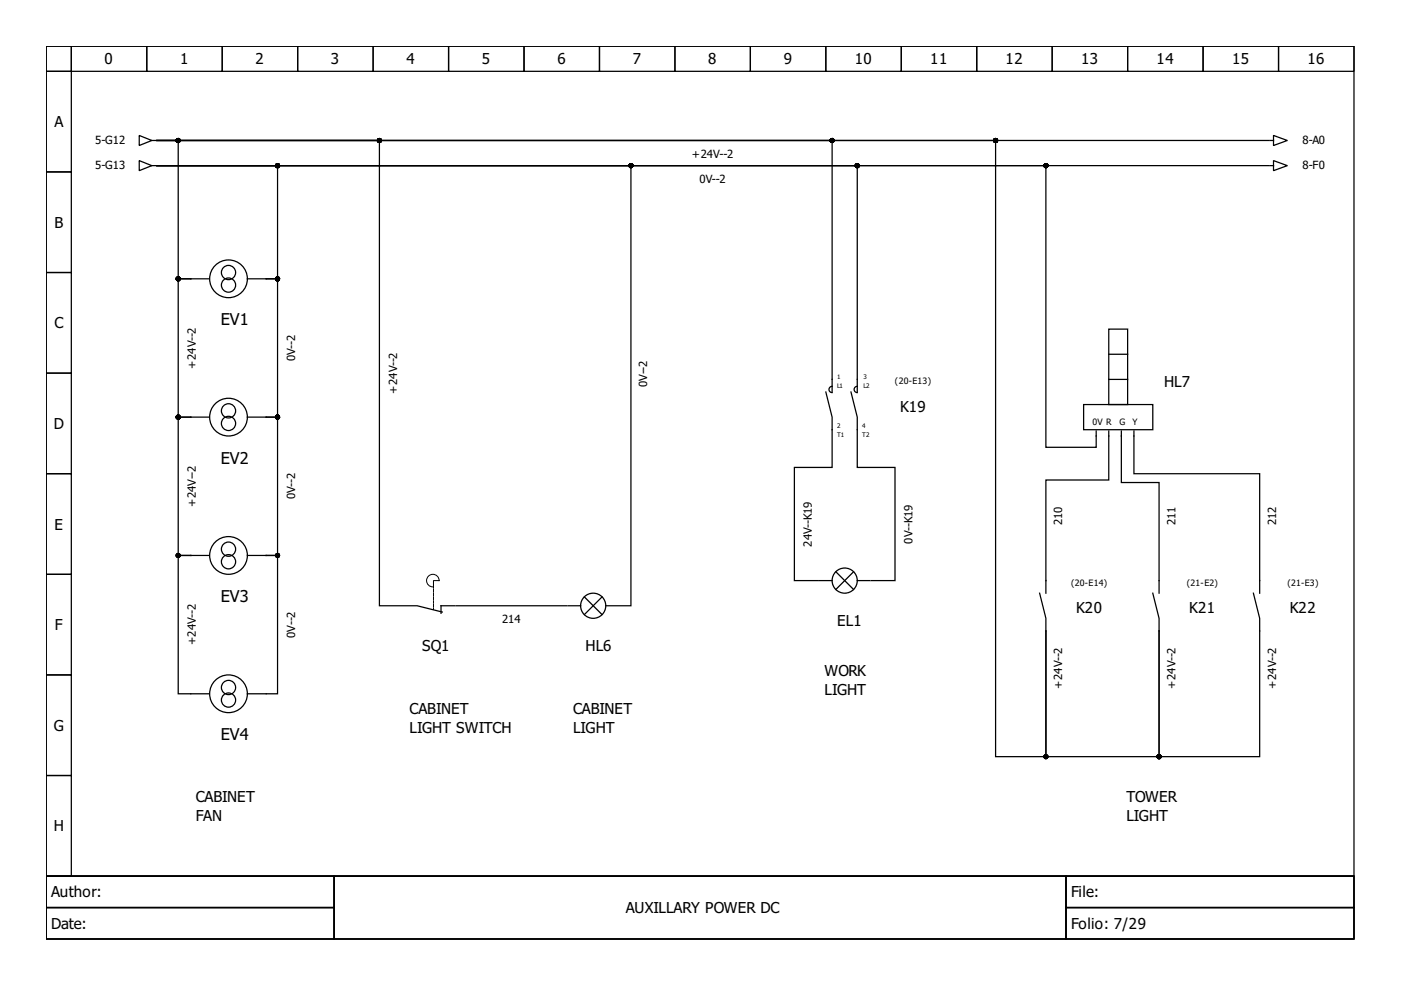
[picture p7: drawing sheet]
<svg xmlns="http://www.w3.org/2000/svg" width="297mm" height="210mm" viewBox="0 0 297 210" stroke-linecap="round" stroke-linejoin="round" font-family="sans-serif">
<g fill="none" stroke="#000" stroke-width=".27">
<path d="M9.8 9.8h277.3v176h-277.3zM9.8 9.8h5.3v5.3h-5.3zM9.8 15.1h5.3v21.4h-5.3zM15.1 9.8h16v5.3h-16zM31.1 9.8h16v5.3h-16zM47.1 9.8h16v5.3h-16zM63.1 9.8h16v5.3h-16zM79.1 9.8h16v5.3h-16zM95.1 9.8h16v5.3h-16zM111.1 9.8h16v5.3h-16zM127.1 9.8h16v5.3h-16zM143.1 9.8h16v5.3h-16z"/>
<path d="M159.1 9.8h16v5.3h-16zM175.1 9.8h16v5.3h-16zM191.1 9.8h16v5.3h-16zM207.1 9.8h16v5.3h-16zM223.1 9.8h16v5.3h-16zM239.1 9.8h16v5.3h-16zM255.1 9.8h16v5.3h-16zM271.1 9.8h16v5.3h-16zM9.8 36.5h5.3v21.3h-5.3zM29.5 28.7l2.7 1.1-2.7 1.1zM29.5 34.1l2.7 1-2.7 1.1zM32.2 29.8h.8"/>
<path d="M32.2 35.1h.8M33.3 35.1h235.6M33.3 29.8h235.6M33.3 29.8h177.8v130.6h10.6v-26.6M33.3 35.1h25.5v24h-2.4M33.3 29.8h143.1v53.3M33.3 29.8h4.5v29.3h2.7M33.3 35.1h148.5v48M33.3 35.1h188.4v59.7h10.7v-3.4M33.3 29.8h47.1v98.6h5.1M33.3 35.1h100.5v93.3h-2.4M269.2 29.8h.8"/>
<path d="M269.2 35.1h.8M270 34.1l2.9 1-2.9 1.1zM270 28.7l2.9 1.1-2.9 1.1zM9.8 57.8h5.3v21.3h-5.3zM40.5 59.1h-2.7v29.3h2.7M40.5 59.1h3.7M52.4 59.1h4M56.4 59.1h2.4v29.3h-2.4M9.8 79.1h5.3v21.3h-5.3zM235.1 69.8h4v16h-4zM235.1 75.1h4M40.5 88.4h-2.7v29.4h2.7"/>
<path d="M40.5 88.4h3.7M52.4 88.4h4M56.4 88.4h2.4v29.4h-2.4M175.1 83.1l1.3 5.3v10.7h-8v24h5.1M176.4 81.9a.67 .67 0 0 0-.6 .7 .67 .67 0 0 0 .6 .6M180.4 83.1l1.4 5.3v10.7h8v24h-5.1M181.8 81.9a.67 .67 0 0 0-.7 .7 .67 .67 0 0 0 .7 .6M229.7 85.8h14.7v5.3h-14.7zM235.1 91.4v10.4h-13.4v24M235.1 80.4h4M237.7 91.4v10.9h8v23.5M240.4 91.4v9h26.7v25.4"/>
<path d="M9.8 100.4h5.3v21.4h-5.3zM40.5 117.8h-2.7v29.3h6.4M40.5 117.8h3.7M52.4 117.8h4M56.4 117.8h2.4v29.3h-6.4M9.8 121.8h5.3v21.3h-5.3zM85.8 128.4h2.6l5.4 1.4M96.4 128.4h-2.9v1.6M96.7 128.4h23.5M120.4 128.4h2.7M123.9 126.6l3.7 3.7M127.6 126.6l-3.7 3.7"/>
<path d="M128.4 128.4h2.7M173.8 123.1h2.6M177.2 121.2l3.8 3.8M181 121.2l-3.8 3.8M181.8 123.1h2.6M220.4 125.8l1.3 5.3v2.7M221.7 133.8v26.6h24v-26.6M244.4 125.8l1.3 5.3v2.7M265.7 125.8l1.4 5.3v29.3h-21.4v-26.6M9.8 143.1h5.3v21.3h-5.3zM9.8 164.4h5.3v21.4h-5.3zM9.8 185.8h277.3v13.3h-277.3z"/>
<path d="M9.8 185.8h61v6.6h-61zM9.8 192.4h61v6.7h-61zM70.8 185.8h155.2v13.3h-155.2zM226 185.8h61.1v6.6h-61.1zM226 192.4h61.1v6.7h-61.1z"/>
<circle cx="48.4" cy="57.8" r="1.51"/>
<circle cx="48.4" cy="59.1" r="4"/>
<circle cx="48.4" cy="60.4" r="1.51"/>
<circle cx="48.4" cy="87.1" r="1.51"/>
<circle cx="48.4" cy="89.8" r="1.51"/>
<circle cx="48.4" cy="88.4" r="4"/>
<circle cx="48.4" cy="116.4" r="1.51"/>
<circle cx="48.4" cy="119.1" r="1.51"/>
<circle cx="48.4" cy="117.8" r="4"/>
<circle cx="125.8" cy="128.4" r="2.67"/>
<circle cx="179.1" cy="123.1" r="2.67"/>
<circle cx="48.4" cy="145.8" r="1.51"/>
<circle cx="48.4" cy="148.4" r="1.51"/>
<circle cx="48.4" cy="147.1" r="4"/>
</g>
<path d="M91.9 123.4v5.8" fill="none" stroke="#000" stroke-width=".21" stroke-dasharray=".5 .3"/>
<path d="M91 122a1.33 1.33 0 0 1 1.4-.1 1.33 1.33 0 0 1 .7 1.2h-1.2v1.3a1.34 1.34 0 0 1-1.4-.8 1.34 1.34 0 0 1 .5-1.6z" fill="none" stroke="#000" stroke-width=".21"/>
<g fill="#000" stroke="#000" stroke-width=".27">
<circle cx="37.8" cy="29.8" r=".4"/>
<circle cx="58.8" cy="35.1" r=".4"/>
<circle cx="80.4" cy="29.8" r=".4"/>
<circle cx="133.8" cy="35.1" r=".4"/>
<circle cx="176.4" cy="29.8" r=".4"/>
<circle cx="181.8" cy="35.1" r=".4"/>
<circle cx="211.1" cy="29.8" r=".4"/>
<circle cx="221.7" cy="35.1" r=".4"/>
<circle cx="37.8" cy="59.1" r=".4"/>
<circle cx="58.8" cy="59.1" r=".4"/>
<circle cx="37.8" cy="88.4" r=".4"/>
<circle cx="58.8" cy="88.4" r=".4"/>
<circle cx="37.8" cy="117.8" r=".4"/>
<circle cx="58.8" cy="117.8" r=".4"/>
<circle cx="221.7" cy="160.4" r=".4"/>
<circle cx="245.7" cy="160.4" r=".4"/>
</g>
<g font-size="3.5">
<text x="46.8" y="69">EV1</text>
<text x="46.8" y="98.3">EV2</text>
<text x="46.8" y="127.6">EV3</text>
<text x="46.8" y="157">EV4</text>
</g>
<g font-size="3.2">
<text x="22.2" y="13.7">0</text>
<text x="38.2" y="13.7">1</text>
<text x="54.2" y="13.7">2</text>
<text x="70.2" y="13.7">3</text>
<text x="86.2" y="13.7">4</text>
<text x="102.2" y="13.7">5</text>
<text x="118.2" y="13.7">6</text>
<text x="134.2" y="13.7">7</text>
<text x="150.2" y="13.7">8</text>
<text x="166.2" y="13.7">9</text>
<text x="181.2" y="13.7">10</text>
<text x="197.2" y="13.7">11</text>
<text x="213.2" y="13.7">12</text>
<text x="229.2" y="13.7">13</text>
<text x="245.2" y="13.7">14</text>
<text x="261.2" y="13.7">15</text>
<text x="277.2" y="13.7">16</text>
<text x="11.5" y="27">A</text>
<text x="11.5" y="48.3">B</text>
<text x="11.5" y="69.6">C</text>
<text x="246.8" y="82">HL7</text>
<text x="190.8" y="87.4">K19</text>
<text x="11.4" y="91">D</text>
<text x="11.5" y="112.3">E</text>
<text x="228.1" y="130">K20</text>
<text x="252.1" y="130">K21</text>
<text x="273.5" y="130">K22</text>
<text x="11.7" y="133.6">F</text>
<text x="177.5" y="132.7">EL1</text>
<text x="89.5" y="138">SQ1</text>
<text x="124.2" y="138">HL6</text>
<text x="174.8" y="143.4">WORK</text>
<text x="174.8" y="147.4">LIGHT</text>
<text x="11.4" y="155">G</text>
<text x="86.8" y="151.4">CABINET</text>
<text x="86.8" y="155.4">LIGHT SWITCH</text>
<text x="121.5" y="151.4">CABINET</text>
<text x="121.5" y="155.4">LIGHT</text>
<text x="41.5" y="170">CABINET</text>
<text x="238.8" y="170">TOWER</text>
<text x="11.4" y="176.3">H</text>
<text x="41.5" y="174">FAN</text>
<text x="238.8" y="174">LIGHT</text>
<text x="10.9" y="190.3">Author:</text>
<text x="227.1" y="190.3">File:</text>
<text x="10.9" y="197">Date:</text>
<text x="132.7" y="193.6">AUXILLARY POWER DC</text>
<text x="227.1" y="197">Folio: 7/29</text>
</g>
<g font-size="2.4">
<text x="20.2" y="30.6">5-G12</text>
<text x="20.2" y="35.9">5-G13</text>
<text x="146.7" y="33.5">+24V--2</text>
<text x="276.1" y="35.9">8-F0</text>
<text x="276.1" y="30.6">8-A0</text>
<text x="148.3" y="38.9">0V--2</text>
<text x="62.6" y="76.6" transform="rotate(-90 62.6 76.6)">0V--2</text>
<text x="41.5" y="78.2" transform="rotate(-90 41.5 78.2)">+24V--2</text>
<text x="84.2" y="83.5" transform="rotate(-90 84.2 83.5)">+24V--2</text>
<text x="137.2" y="82" transform="rotate(-90 137.2 82)">0V--2</text>
<text x="41.5" y="107.5" transform="rotate(-90 41.5 107.5)">+24V--2</text>
<text x="62.6" y="105.9" transform="rotate(-90 62.6 105.9)">0V--2</text>
<text x="225.2" y="111.4" transform="rotate(-90 225.2 111.4)">210</text>
<text x="249.2" y="111.4" transform="rotate(-90 249.2 111.4)">211</text>
<text x="270.5" y="111.4" transform="rotate(-90 270.5 111.4)">212</text>
<text x="172.2" y="115.9" transform="rotate(-90 172.2 115.9)">24V--K19</text>
<text x="193.5" y="115.2" transform="rotate(-90 193.5 115.2)">0V--K19</text>
<text x="41.5" y="136.8" transform="rotate(-90 41.5 136.8)">+24V--2</text>
<text x="62.6" y="135.2" transform="rotate(-90 62.6 135.2)">0V--2</text>
<text x="106.4" y="132.2">214</text>
<text x="225.2" y="146" transform="rotate(-90 225.2 146)">+24V--2</text>
<text x="249.2" y="146" transform="rotate(-90 249.2 146)">+24V--2</text>
<text x="270.5" y="146" transform="rotate(-90 270.5 146)">+24V--2</text>
</g>
<g font-size="1.9">
<text x="189.8" y="81.5">(20-E13)</text>
<text x="231.6" y="90">0V R</text>
<text x="237.3" y="90">G</text>
<text x="240.1" y="90">Y</text>
<text x="227.1" y="124.2">(20-E14)</text>
<text x="251.6" y="124.2">(21-E2)</text>
<text x="272.9" y="124.2">(21-E3)</text>
</g>
<g font-size="1.3">
<text x="177.5" y="80.4">1</text>
<text x="177.5" y="82.3">L1</text>
<text x="183.1" y="80.4">3</text>
<text x="183.1" y="82.3">L2</text>
<text x="177.5" y="90.8">2</text>
<text x="177.5" y="92.7">T1</text>
<text x="182.8" y="90.8">4</text>
<text x="182.8" y="92.7">T2</text>
</g>
</svg>
